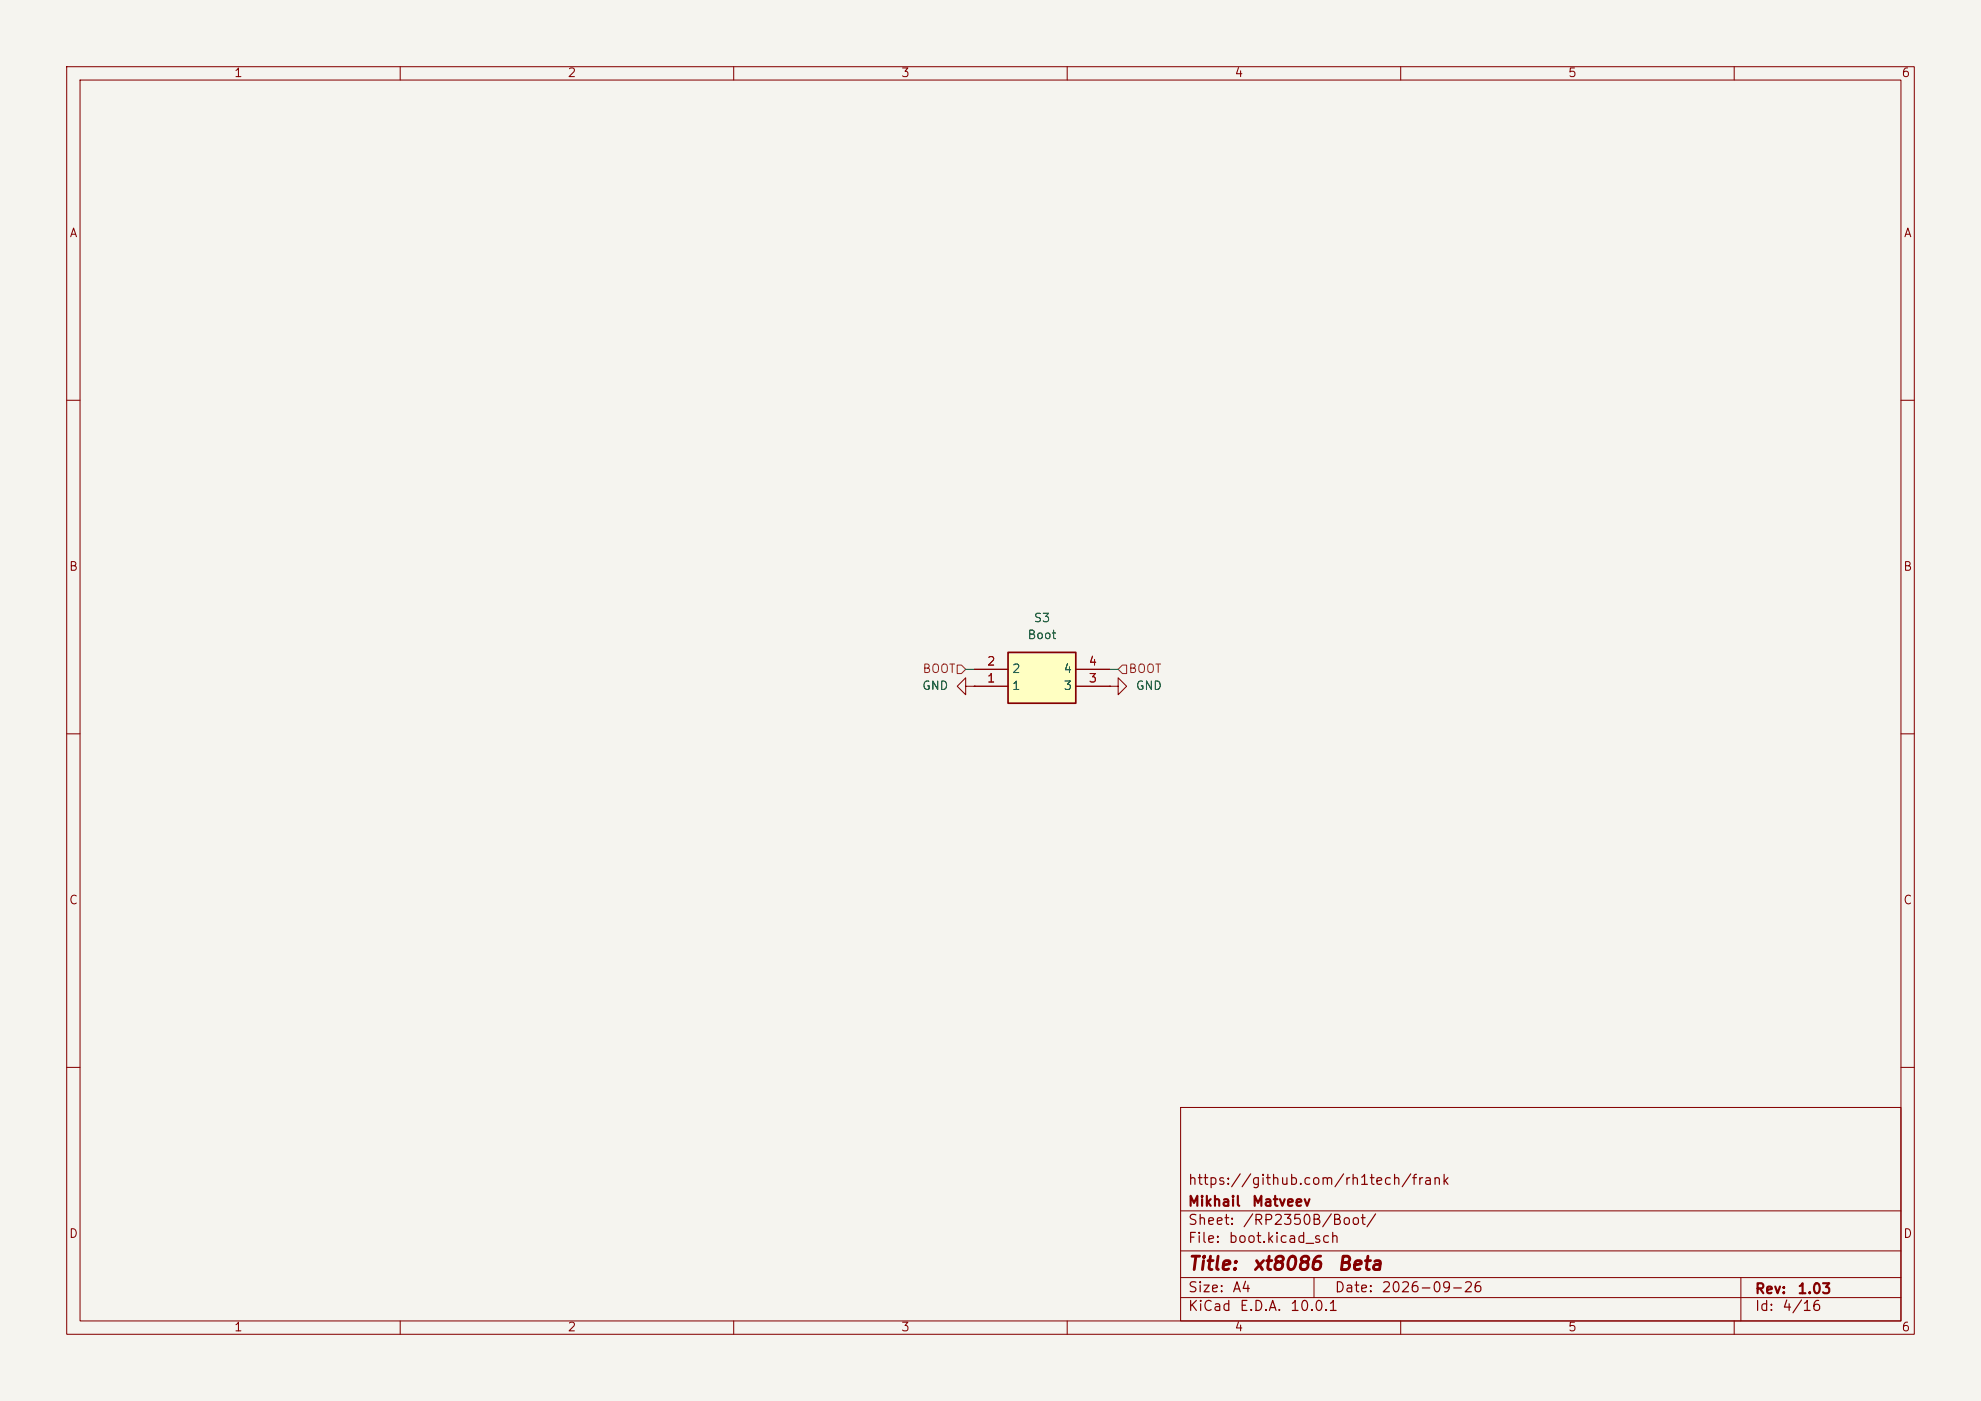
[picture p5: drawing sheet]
<svg xmlns="http://www.w3.org/2000/svg" width="297mm" height="210mm" viewBox="0 0 297 210" stroke-linecap="round" stroke-linejoin="round" font-family="sans-serif">
<path d="M0 0h297v210h-297z" fill="#f5f4ef" stroke="#f5f4ef" stroke-width=".15"/>
<g fill="none" stroke="#840000" stroke-width=".15">
<path d="M10 10h277v190h-277zM12 12h273v186h-273zM60 10v2M110 10v2M160 10v2M210 10v2M260 10v2M10 60h2M285 60h2M10 110h2M166.4 102.9h1.2v-1.3l1.3 1.3-1.3 1.2v-1.2M166.4 102.9h.1"/>
<path d="M285 110h2M10 160h2M177 166h108v32h-108zM285 160h2M60 198v2M110 198v2M160 198v2M177 194.5h108M177 191.5h108M177 187.5h108M177 181.5h108M197 191.5v3"/>
<path d="M210 198v2M260 198v2M261 191.5v6.5"/>
</g>
<path d="M151.1 97.8h10.2v7.6h-10.2z" fill="#ffffc2"/>
<path d="M151.1 97.8h10.2v7.6h-10.2z" fill="none" stroke="#840000" stroke-width=".25"/>
<path d="M144.8 102.9v-1.3l-1.3 1.3 1.3 1.2v-1.2h1.2M146 102.9h.1M146 102.9h5.1M146 100.3h5.1M161.3 102.9h5.1M161.3 100.3h5.1M166.4 102.9h.1" fill="none" stroke="#840000" stroke-width=".15"/>
<path d="M143.5 99.7h.6l.7 .6-.7 .7h-.6zM168.3 99.7h.6v1.3h-.6l-.7-.7z" fill="none" stroke="#725600" stroke-width=".15"/>
<path d="M144.8 100.3h1.2M166.4 100.3h1.2" fill="none" stroke="#009600" stroke-width=".15"/>
<g font-size="2" fill="#840000">
<text x="178" y="190.9">Title:</text>
<text x="187.7" y="190.9">xt8086</text>
<text x="200.4" y="190.9">Beta</text>
</g>
<g font-size="1.5" fill="#840000">
<text x="178" y="178">https://github.com/rh1tech/frank</text>
<text x="178" y="184">Sheet:</text>
<text x="178" y="181.2">Mikhail</text>
<text x="186.2" y="184">/RP2350B/Boot/</text>
<text x="187.6" y="181.2">Matveev</text>
<text x="178" y="186.7">File:</text>
<text x="184.1" y="186.7">boot.kicad_sch</text>
<text x="178" y="196.9">KiCad</text>
<text x="178" y="194.1">Size:</text>
<text x="184.7" y="194.1">A4</text>
<text x="185.7" y="196.9">E.D.A.</text>
<text x="193.3" y="196.9">10.0.1</text>
<text x="200" y="194.1">Date:</text>
<text x="207" y="194.1">2026-09-26</text>
<text x="263" y="194.3">Rev:</text>
<text x="263" y="196.9">Id:</text>
<text x="267.1" y="196.9">4/16</text>
<text x="269.4" y="194.3">1.03</text>
</g>
<g font-size="1.3" fill="#840000">
<text x="35" y="11.9">1</text>
<text x="85" y="11.9">2</text>
<text x="135" y="11.9">3</text>
<text x="185" y="11.9">4</text>
<text x="235" y="11.9">5</text>
<text x="285" y="11.9">6</text>
<text x="10.3" y="35.9">A</text>
<text x="285.3" y="35.9">A</text>
<text x="10.3" y="85.9">B</text>
<text x="285.3" y="85.9">B</text>
<text x="10.3" y="135.9">C</text>
<text x="285.3" y="135.9">C</text>
<text x="10.3" y="185.9">D</text>
<text x="285.3" y="185.9">D</text>
<text x="35" y="199.9">1</text>
<text x="85" y="199.9">2</text>
<text x="135" y="199.9">3</text>
<text x="185" y="199.9">4</text>
<text x="235" y="199.9">5</text>
<text x="285" y="199.9">6</text>
</g>
<g font-size="1.3" fill="#006464">
<text x="154.9" y="93.6">S3</text>
<text x="151.6" y="101.2">2</text>
<text x="154" y="96.1">Boot</text>
<text x="159.4" y="101.2">4</text>
<text x="138.2" y="103.7">GND</text>
<text x="151.6" y="103.7">1</text>
<text x="159.4" y="103.7">3</text>
<text x="170.2" y="103.7">GND</text>
</g>
<g font-size="1.3" fill="#725600">
<text x="138.2" y="101.2">BOOT</text>
<text x="169.1" y="101.2">BOOT</text>
</g>
<g font-size="1.3" fill="#a90000">
<text x="147.9" y="100.1">2</text>
<text x="163.1" y="100.1">4</text>
<text x="147.9" y="102.6">1</text>
<text x="163.1" y="102.6">3</text>
</g>
</svg>
